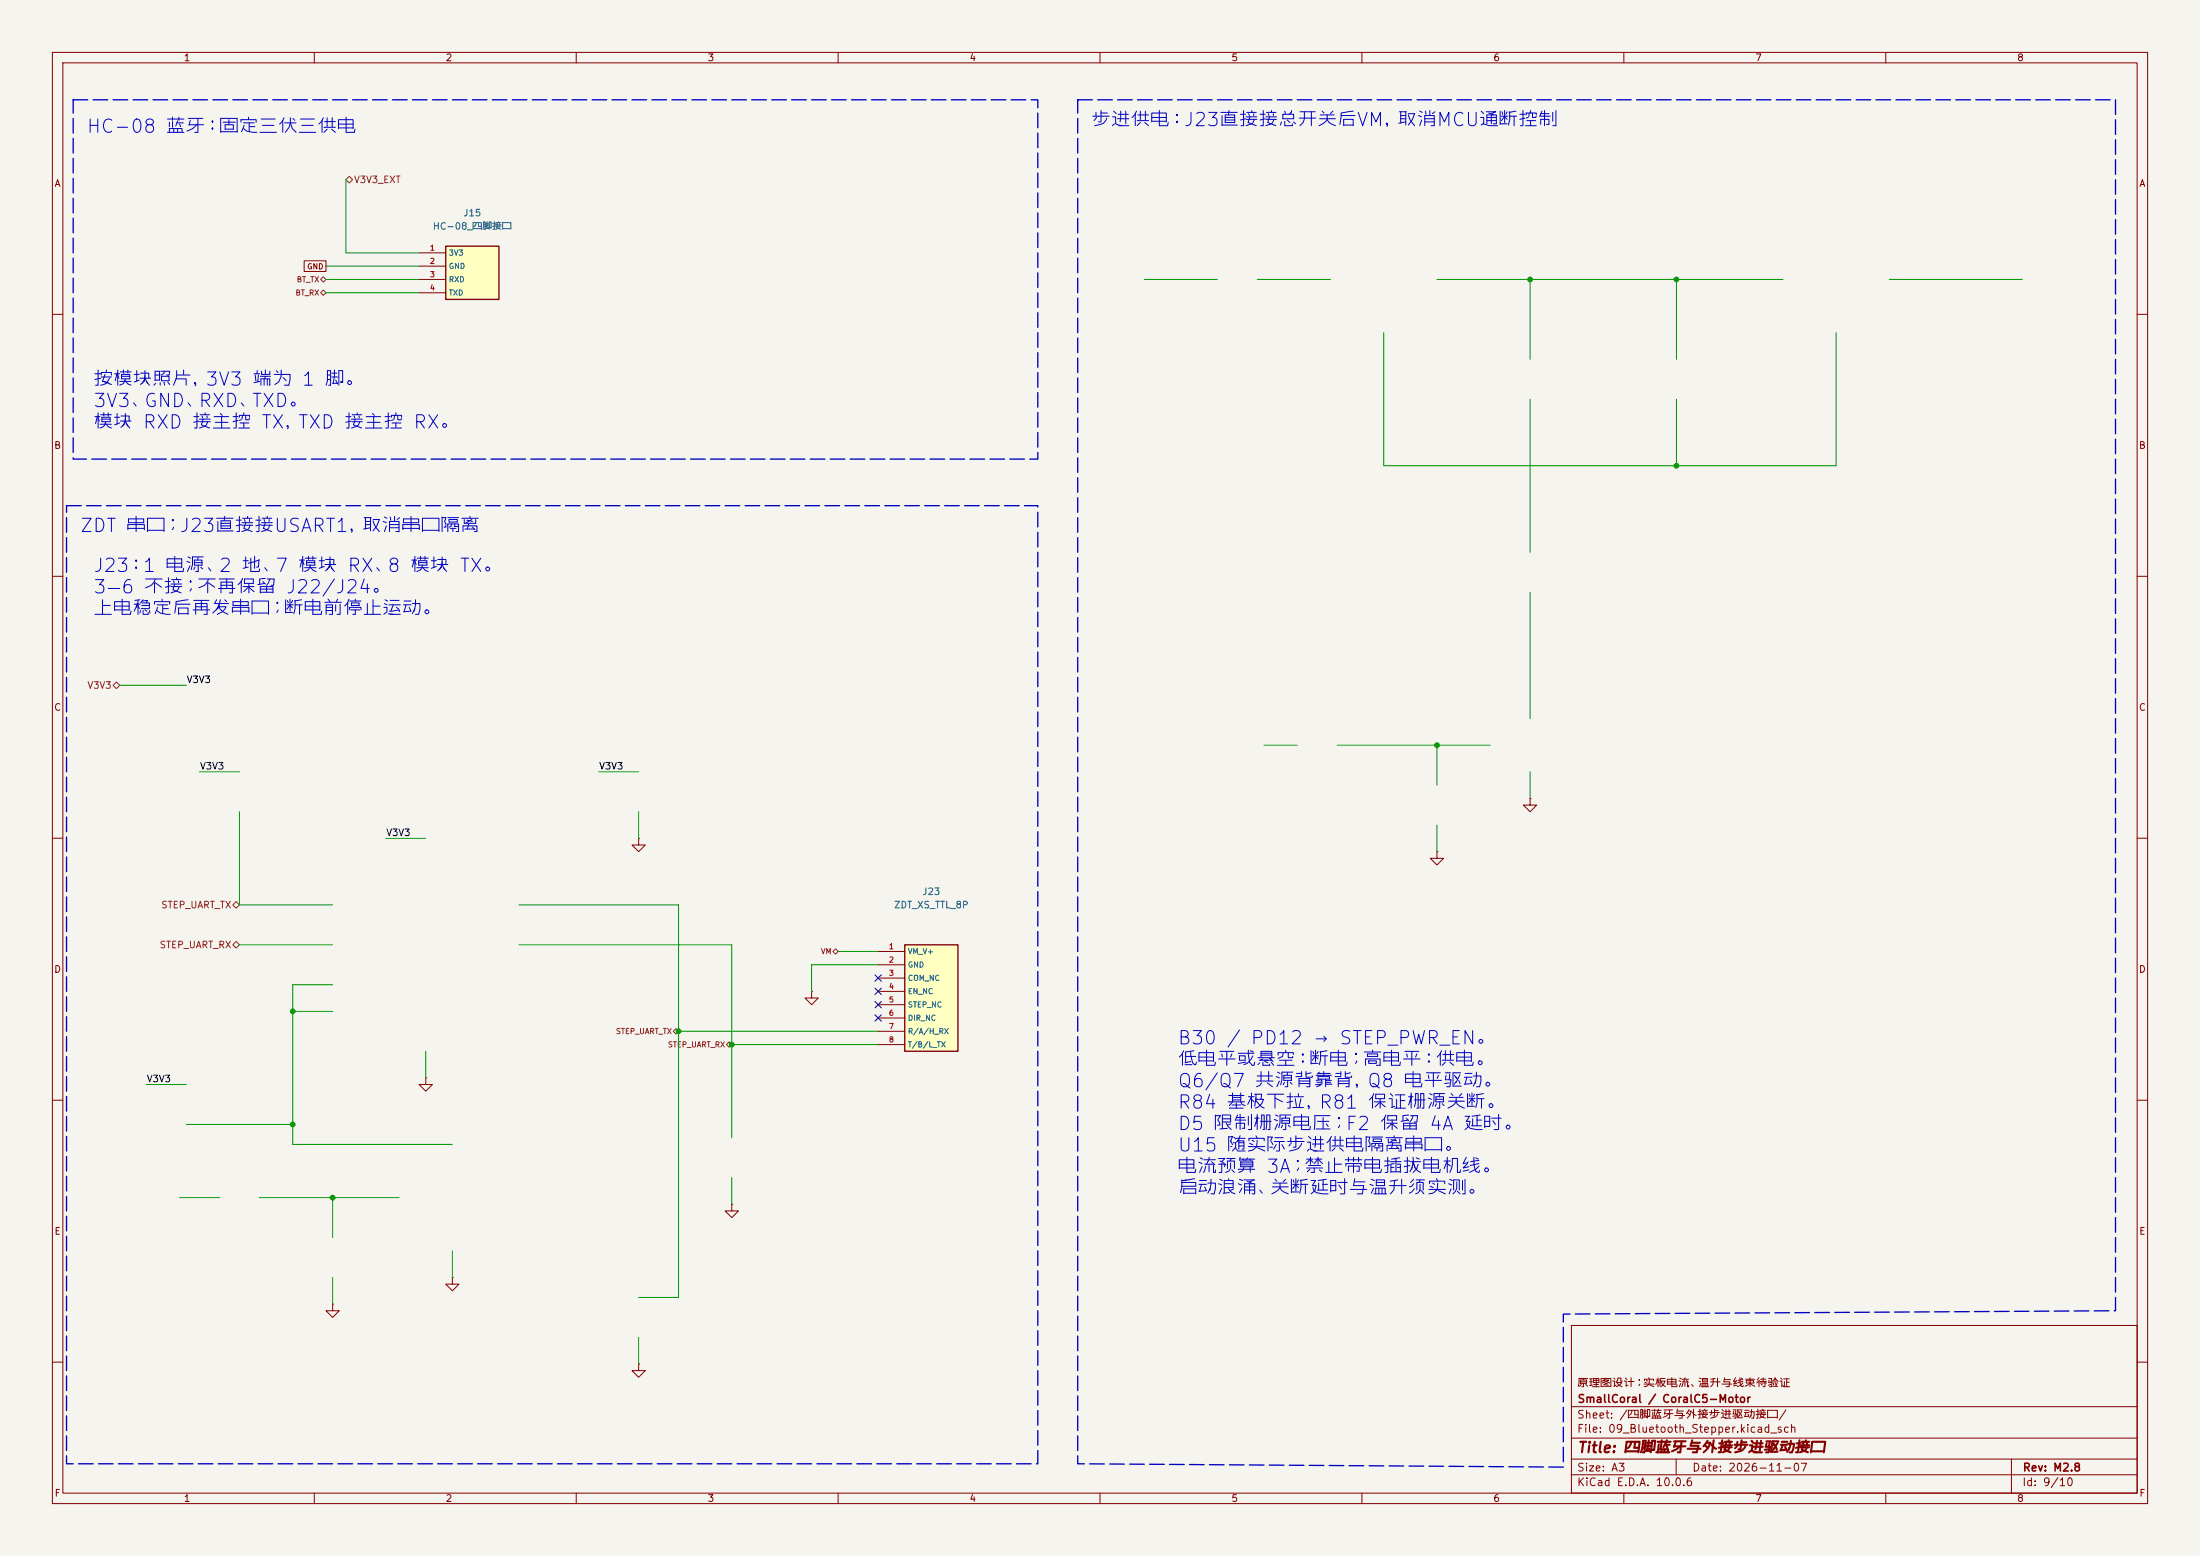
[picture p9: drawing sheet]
<svg xmlns="http://www.w3.org/2000/svg" width="420mm" height="297mm" viewBox="0 0 420 297" stroke-linecap="round" stroke-linejoin="round" font-family="sans-serif">
<path d="M0 0h420v297h-420z" fill="#f5f4ef" stroke="#f5f4ef" stroke-width=".19"/>
<g fill="none" stroke="#840000" stroke-width=".19">
<path d="M10 10h400v277h-400zM12 12h396v273h-396zM60 10v2M110 10v2M160 10v2M210 10v2M260 10v2M310 10v2M360 10v2M10 60h2M408 60h2M10 110h2"/>
<path d="M408 110h2M10 160h2M408 160h2M10 210h2M408 210h2M300 253h108v32h-108zM10 260h2M300 278.5h108M300 274.5h108M300 268.5h108M320 278.5v3M384 278.5v6.5"/>
<path d="M408 260h2M60 285v2M110 285v2M160 285v2M210 285v2M260 285v2M300 281.5h108M310 285v2M360 285v2"/>
</g>
<path d="M172.7 180.3h10.2v20.4h-10.2z" fill="#ffffc2"/>
<path d="M172.7 180.3h10.2v20.4h-10.2z" fill="none" stroke="#840000" stroke-width=".25"/>
<path d="M292.1 152.4v1.3h1.3l-1.3 1.2-1.3-1.2h1.3M292.1 152.4h.1M274.3 162.6v1.2h1.3l-1.3 1.3-1.3-1.3h1.3M274.3 162.6h.1M167.6 181.6h5.1M167.6 184.2h5.1M167.6 186.7h5.1M167.6 189.2h5.1M167.6 191.8h5.1M167.6 194.3h5.1M167.6 196.9h5.1M167.6 199.4h5.1" fill="none" stroke="#840000" stroke-width=".19"/>
<path d="M85.1 47h10.1v10.2h-10.1z" fill="#ffffc2"/>
<path d="M85.1 47h10.1v10.2h-10.1z" fill="none" stroke="#840000" stroke-width=".25"/>
<g fill="none" stroke="#840000" stroke-width=".19">
<path d="M58.1 49.8h4.1v2h-4.1zM80 48.3h5.1M80 50.8h5.1M80 53.3h5.1M80 55.9h5.1M121.9 160v1.3h1.3l-1.3 1.3-1.3-1.3h1.3M121.9 160h.1M154.9 189.2v1.3h1.3l-1.3 1.3-1.2-1.3h1.2M154.9 189.2h.1M81.3 205.7v1.3h1.2l-1.2 1.3-1.3-1.3h1.3M81.3 205.7h.1M139.7 229.9v1.2h1.3l-1.3 1.3-1.3-1.3h1.3"/>
<path d="M139.7 229.9h.1M63.5 248.9v1.3h1.3l-1.3 1.3-1.3-1.3h1.3M63.5 248.9h.1M86.4 243.8v1.3h1.2l-1.2 1.3-1.3-1.3h1.3M86.4 243.8h.1M121.9 260.3v1.3h1.3l-1.3 1.3-1.3-1.3h1.3M121.9 260.3h.1"/>
</g>
<path d="M66 34.3l.7-.6 .6 .6-.6 .6zM61.2 53.3l.5-.5 .5 .5-.5 .5zM61.2 55.9l.5-.5 .5 .5-.5 .5zM21.6 130.8l.6-.6 .7 .6-.7 .6zM45.1 172.1l.6 .6-.6 .7-.7-.7zM44.4 180.3l.7-.6 .6 .6-.6 .7zM128.5 196.9l.5-.6 .5 .6-.5 .5zM139.2 198.9l.5 .5-.5 .5-.5-.5zM159 181.6l.5-.5 .5 .5-.5 .5z" fill="none" stroke="#725600" stroke-width=".19"/>
<g fill="none" stroke="#009600" stroke-width=".19">
<path d="M66 34.3v14h14M62.2 53.3h17.8M62.2 55.9h17.8M62.2 50.8h17.8M218.4 53.3h14M240 53.3h14M274.3 53.3h66.1M292.1 53.3v15.3M320 53.3v15.3M360.7 53.3h25.4M264.2 63.5v25.4h86.3v-25.4M292.1 76.2v29.2"/>
<path d="M320 76.2v12.7M292.1 113v24.2M22.9 130.8h12.7M38.1 147.3h7.6M45.7 154.9v17.8h17.8M114.3 147.3h7.6M121.9 154.9v5.1M241.3 142.2h6.3M255.3 142.2h29.2M274.3 142.2v7.7M274.3 157.5v5.1M292.1 147.3v5.1"/>
<path d="M73.7 160h7.6M99.1 172.7h30.4v74.9h-7.6M45.7 180.3h17.8M55.9 193h7.6M63.5 188h-7.6v30.4h30.5M99.1 180.3h40.6v36.9M129.5 196.9h38.1M139.7 199.4h27.9M160 181.6h7.6M167.6 184.2h-12.7v5M27.9 207h7.7M35.6 214.6h20.3"/>
<path d="M81.3 200.7v5M34.3 228.6h7.6M49.5 228.6h26.7M63.5 228.6v7.6M86.4 238.8v5M139.7 224.8v5.1M63.5 243.8v5.1M121.9 255.3v5"/>
</g>
<path d="M167 193.7l1.2 1.2M167 191.2l1.2 1.2M167 186.1l1.2 1.2M167 188.6l1.2 1.2M168.2 193.7l-1.2 1.2M168.2 191.2l-1.2 1.2M168.2 186.1l-1.2 1.2M168.2 188.6l-1.2 1.2" fill="none" stroke="#000084" stroke-width=".19"/>
<path d="M14 19.1h184.1v68.5h-184.1zM205.7 19.1h198.2v231.1l-105.5 .6v29.2l-92.7-.6v-260.3M12.7 96.5h185.4v182.9h-185.4z" fill="none" stroke="#0000c2" stroke-width=".25" stroke-dasharray="2.8 1"/>
<g fill="#009600" stroke="#009600" stroke-width=".19">
<circle cx="292.1" cy="53.3" r=".46"/>
<circle cx="139.7" cy="199.4" r=".46"/>
<circle cx="129.5" cy="196.9" r=".46"/>
<circle cx="274.3" cy="142.2" r=".46"/>
<circle cx="320" cy="53.3" r=".46"/>
<circle cx="320" cy="88.9" r=".46"/>
<circle cx="55.9" cy="214.6" r=".46"/>
<circle cx="63.5" cy="228.6" r=".46"/>
<circle cx="55.9" cy="193" r=".46"/>
</g>
<g font-size="2.5" fill="#0000c2">
<text x="16.4" y="26">HC-08 蓝牙：固定三伏三供电</text>
<text x="208.1" y="24.8">步进供电：J23直接接总开关后VM，取消MCU通断控制</text>
<text x="17.6" y="74.3">按模块照片，3V3 端为 1 脚。</text>
<text x="17.6" y="78.4">3V3、GND、RXD、TXD。</text>
<text x="17.6" y="82.5">模块 RXD 接主控 TX，TXD 接主控 RX。</text>
<text x="15.1" y="102.2">ZDT 串口；J23直接接USART1，取消串口隔离</text>
<text x="17.6" y="109.9">J23：1 电源、2 地、7 模块 RX、8 模块 TX。</text>
<text x="17.6" y="113.9">3—6 不接；不再保留 J22/J24。</text>
<text x="17.6" y="118">上电稳定后再发串口；断电前停止运动。</text>
<text x="224.6" y="200">B30 / PD12 → STEP_PWR_EN。</text>
<text x="224.6" y="204.1">低电平或悬空：断电；高电平：供电。</text>
<text x="224.6" y="208.2">Q6/Q7 共源背靠背，Q8 电平驱动。</text>
<text x="224.6" y="212.3">R84 基极下拉，R81 保证栅源关断。</text>
<text x="224.6" y="216.4">D5 限制栅源电压；F2 保留 4A 延时。</text>
<text x="224.6" y="220.5">U15 随实际步进供电隔离串口。</text>
<text x="224.6" y="224.6">电流预算 3A；禁止带电插拔电机线。</text>
<text x="224.6" y="228.6">启动浪涌、关断延时与温升须实测。</text>
</g>
<text font-size="2" fill="#840000" x="301" y="277.8">Title: 四脚蓝牙与外接步进驱动接口</text>
<g font-size="1.5" fill="#840000">
<text x="300.9" y="265.1">原理图设计；实板电流、温升与线束待验证</text>
<text x="301" y="268.1">SmallCoral / CoralC5-Motor</text>
<text x="300.9" y="273.8">File: 09_Bluetooth_Stepper.kicad_sch</text>
<text x="300.9" y="271.1">Sheet: /四脚蓝牙与外接步进驱动接口/</text>
<text x="300.9" y="281.2">Size: A3</text>
<text x="322.9" y="281.2">Date: 2026-11-07</text>
<text x="386" y="281.2">Rev: M2.8</text>
<text x="300.9" y="284">KiCad E.D.A. 10.0.6</text>
<text x="385.9" y="284">Id: 9/10</text>
</g>
<g font-size="1.3" fill="#840000">
<text x="35" y="12">1</text>
<text x="85" y="12">2</text>
<text x="135" y="12">3</text>
<text x="185" y="12">4</text>
<text x="235" y="12">5</text>
<text x="285" y="12">6</text>
<text x="335" y="12">7</text>
<text x="385" y="12">8</text>
<text x="10.3" y="36">A</text>
<text x="408.3" y="36">A</text>
<text x="10.2" y="86">B</text>
<text x="408.2" y="86">B</text>
<text x="10.2" y="136">C</text>
<text x="408.2" y="136">C</text>
<text x="10.2" y="186">D</text>
<text x="408.2" y="186">D</text>
<text x="10.3" y="236">E</text>
<text x="408.3" y="236">E</text>
<text x="10.3" y="286">F</text>
<text x="35" y="287">1</text>
<text x="85" y="287">2</text>
<text x="135" y="287">3</text>
<text x="185" y="287">4</text>
<text x="235" y="287">5</text>
<text x="285" y="287">6</text>
<text x="335" y="287">7</text>
<text x="385" y="287">8</text>
<text x="408.3" y="286">F</text>
</g>
<g font-size="1.3" fill="#725600">
<text x="67.5" y="35.3">V3V3_EXT</text>
<text x="16.6" y="131.8">V3V3</text>
<text x="30.7" y="173.7">STEP_UART_TX</text>
<text x="30.4" y="181.3">STEP_UART_RX</text>
</g>
<g font-size="1.3" fill="#006464">
<text x="88.3" y="41.6">J15</text>
<text x="82.5" y="44.1">HC-08_四脚接口</text>
<text x="170.6" y="173.7">ZDT_XS_TTL_8P</text>
<text x="176" y="171.1">J23</text>
</g>
<g font-size="1.3" fill="#0f0f0f">
<text x="35.5" y="130.7">V3V3</text>
<text x="38.1" y="147.2">V3V3</text>
<text x="114.3" y="147.2">V3V3</text>
<text x="73.6" y="159.9">V3V3</text>
<text x="27.9" y="206.9">V3V3</text>
</g>
<text font-size="1" fill="#840000" x="58.6" y="51.6">GND</text>
<g font-size="1" fill="#a90000">
<text x="82" y="48.1">1</text>
<text x="82" y="50.6">2</text>
<text x="82" y="53.2">3</text>
<text x="82" y="55.7">4</text>
<text x="169.6" y="181.4">1</text>
<text x="169.6" y="184">2</text>
<text x="169.6" y="186.5">3</text>
<text x="169.6" y="189">4</text>
<text x="169.6" y="191.6">5</text>
<text x="169.6" y="194.1">6</text>
<text x="169.6" y="196.7">7</text>
<text x="169.6" y="199.2">8</text>
</g>
<g font-size="1" fill="#006464">
<text x="85.6" y="49">3V3</text>
<text x="85.6" y="51.6">GND</text>
<text x="85.6" y="54.1">RXD</text>
<text x="85.6" y="56.6">TXD</text>
<text x="173.2" y="182.4">VM_V+</text>
<text x="173.2" y="184.9">GND</text>
<text x="173.2" y="187.5">COM_NC</text>
<text x="173.2" y="190">EN_NC</text>
<text x="173.2" y="192.5">STEP_NC</text>
<text x="173.2" y="195.1">DIR_NC</text>
<text x="173.2" y="197.6">R/A/H_RX</text>
<text x="173.2" y="200.2">T/B/L_TX</text>
</g>
<g font-size="1" fill="#725600">
<text x="56.3" y="56.6">BT_RX</text>
<text x="56.6" y="54.1">BT_TX</text>
<text x="156.6" y="182.4">VM</text>
<text x="117.5" y="197.6">STEP_UART_TX</text>
<text x="127.4" y="200.2">STEP_UART_RX</text>
</g>
</svg>
